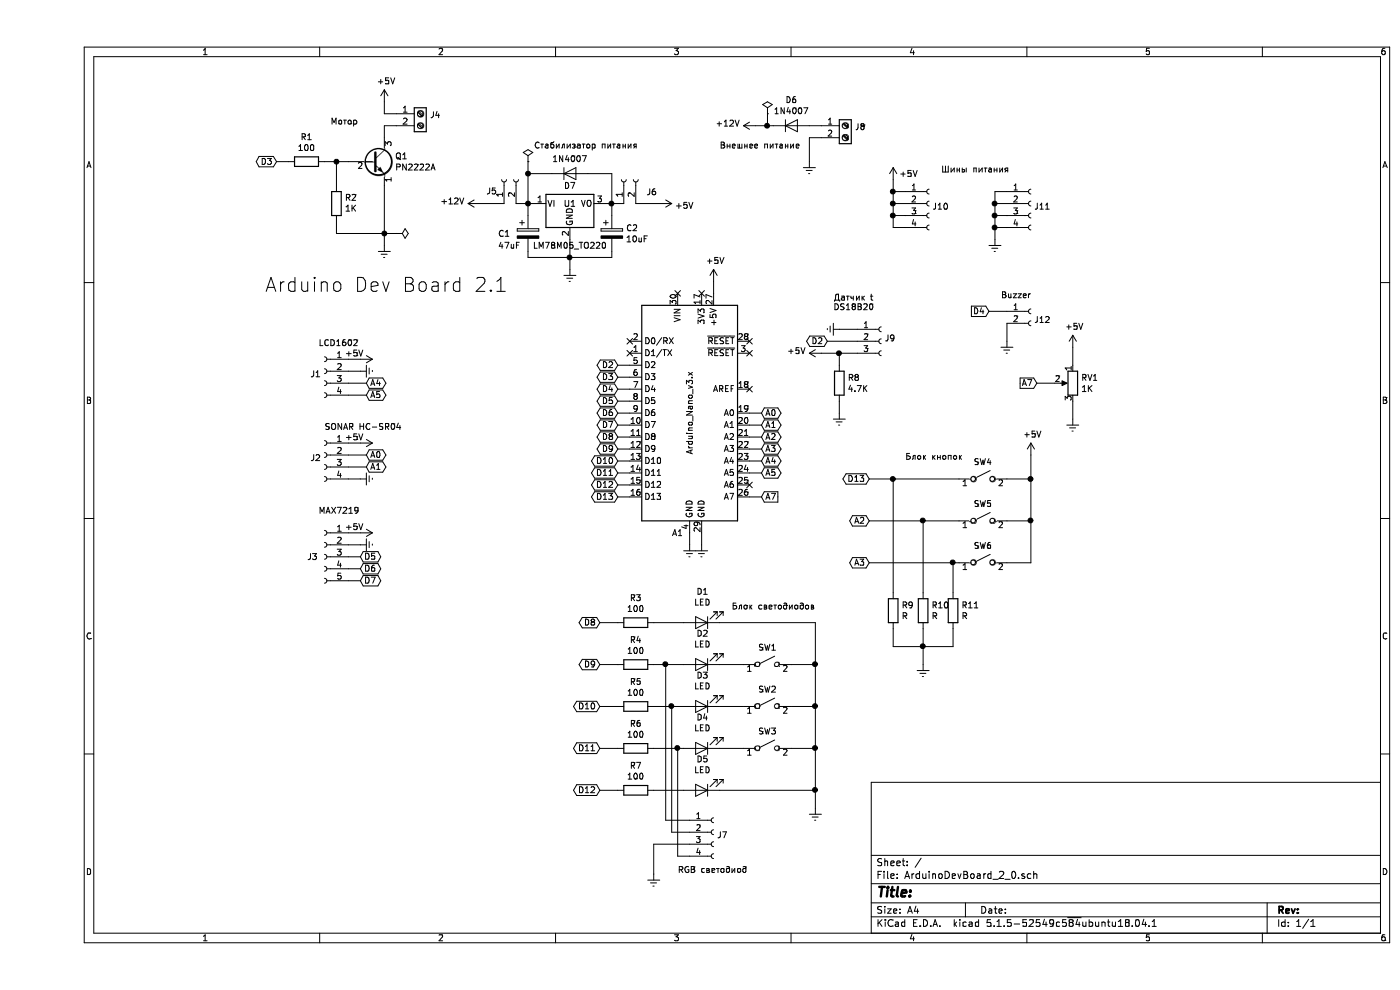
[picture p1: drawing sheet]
EESchema Schematic File Version 4
EELAYER 30 0
EELAYER END
$Descr A4 11693 8268
encoding utf-8
Sheet 1 1
Title ""
Date ""
Rev ""
Comp ""
Comment1 ""
Comment2 ""
Comment3 ""
Comment4 ""
$EndDescr
$Comp
L MCU_Module:Arduino_Nano_v3.x A1
U 1 1
P 5450 3450
F 0 "A1" H 5350 2450 50  0000 C CNN
F 1 "Arduino_Nano_v3.x" V 5450 3450 50  0000 C CNN
F 2 "Module:Arduino_Nano" H 5450 3450 50  0001 C CIN
F 3 "http://www.mouser.com/pdfdocs/Gravitech_Arduino_Nano3_0.pdf" H 5450 3450 50  0001 C CNN
	1    5450 3450
	1    0    0    -1  
$EndComp
$Comp
L Transistor_BJT:PN2222A Q1
U 1 1
P 2800 1350
F 0 "Q1" H 2990 1396 50  0000 L CNN
F 1 "PN2222A" H 2990 1305 50  0000 L CNN
F 2 "Package_TO_SOT_THT:TO-92_Inline" H 3000 1275 50  0001 L CIN
F 3 "http://www.fairchildsemi.com/ds/PN/PN2222A.pdf" H 2800 1350 50  0001 L CNN
	1    2800 1350
	1    0    0    -1  
$EndComp
$Comp
L Device:R R1
U 1 1
P 2250 1350
F 0 "R1" V 2043 1350 50  0000 C CNN
F 1 "100" V 2134 1350 50  0000 C CNN
F 2 "" V 2180 1350 50  0001 C CNN
F 3 "~" H 2250 1350 50  0001 C CNN
	1    2250 1350
	0    1    1    0   
$EndComp
$Comp
L Device:R R2
U 1 1
P 2500 1700
F 0 "R2" H 2430 1654 50  0000 R CNN
F 1 "1K" H 2430 1745 50  0000 R CNN
F 2 "" V 2430 1700 50  0001 C CNN
F 3 "~" H 2500 1700 50  0001 C CNN
	1    2500 1700
	-1   0    0    1   
$EndComp
Wire Wire Line
	2400 1350 2500 1350
Wire Wire Line
	2500 1550 2500 1350
Connection ~ 2500 1350
Wire Wire Line
	2500 1350 2600 1350
Wire Wire Line
	2500 1850 2500 1950
Wire Wire Line
	2500 1950 2900 1950
Wire Wire Line
	2900 1950 2900 1550
$Comp
L power:Earth #PWR08
U 1 1
P 2900 2050
F 0 "#PWR08" H 2900 1800 50  0001 C CNN
F 1 "Earth" H 2900 1900 50  0001 C CNN
F 2 "" H 2900 2050 50  0001 C CNN
F 3 "~" H 2900 2050 50  0001 C CNN
	1    2900 2050
	1    0    0    -1  
$EndComp
Wire Wire Line
	2900 2050 2900 1950
Connection ~ 2900 1950
$Comp
L Connector:Screw_Terminal_01x02 J4
U 1 1
P 3200 950
F 0 "J4" H 3280 942 50  0000 L CNN
F 1 "Screw_Terminal_01x02" H 3280 851 50  0001 L CNN
F 2 "Connector_Phoenix_MC:PhoenixContact_MCV_1,5_2-G-3.5_1x02_P3.50mm_Vertical" H 3200 950 50  0001 C CNN
F 3 "~" H 3200 950 50  0001 C CNN
	1    3200 950 
	1    0    0    -1  
$EndComp
$Comp
L Connector:Conn_01x04_Female J2
U 1 1
P 2400 3800
F 0 "J2" H 2428 3776 50  0000 L CNN
F 1 "Conn_01x04_Female" H 2428 3685 50  0001 L CNN
F 2 "Connector_PinHeader_2.54mm:PinHeader_1x04_P2.54mm_Vertical" H 2400 3800 50  0001 C CNN
F 3 "~" H 2400 3800 50  0001 C CNN
	1    2400 3800
	-1   0    0    -1  
$EndComp
$Comp
L power:+5V #PWR07
U 1 1
P 2900 850
F 0 "#PWR07" H 2900 700 50  0001 C CNN
F 1 "+5V" H 2915 1023 50  0000 C CNN
F 2 "" H 2900 850 50  0001 C CNN
F 3 "" H 2900 850 50  0001 C CNN
	1    2900 850 
	1    0    0    -1  
$EndComp
Wire Wire Line
	2900 850  2900 950 
Wire Wire Line
	2900 1150 2900 1050
Text GLabel 2000 1350 0    50   BiDi ~ 0
D3
Wire Wire Line
	2100 1350 2000 1350
$Comp
L power:Earth #PWR014
U 1 1
P 5550 4550
F 0 "#PWR014" H 5550 4300 50  0001 C CNN
F 1 "Earth" H 5550 4400 50  0001 C CNN
F 2 "" H 5550 4550 50  0001 C CNN
F 3 "~" H 5550 4550 50  0001 C CNN
	1    5550 4550
	1    0    0    -1  
$EndComp
Wire Wire Line
	5550 4550 5550 4450
$Comp
L power:Earth #PWR013
U 1 1
P 5450 4550
F 0 "#PWR013" H 5450 4300 50  0001 C CNN
F 1 "Earth" H 5450 4400 50  0001 C CNN
F 2 "" H 5450 4550 50  0001 C CNN
F 3 "~" H 5450 4550 50  0001 C CNN
	1    5450 4550
	1    0    0    -1  
$EndComp
Wire Wire Line
	5450 4550 5450 4450
$Comp
L power:+5V #PWR015
U 1 1
P 5650 2350
F 0 "#PWR015" H 5650 2200 50  0001 C CNN
F 1 "+5V" H 5665 2523 50  0000 C CNN
F 2 "" H 5650 2350 50  0001 C CNN
F 3 "" H 5650 2350 50  0001 C CNN
	1    5650 2350
	1    0    0    -1  
$EndComp
Wire Wire Line
	5650 2350 5650 2450
Text GLabel 4850 3050 0    50   BiDi ~ 0
D2
Wire Wire Line
	4950 3050 4850 3050
$Comp
L Connector:Conn_01x03_Female J9
U 1 1
P 7050 2850
F 0 "J9" H 7078 2876 50  0000 L CNN
F 1 "Conn_01x03_Female" H 7078 2785 50  0001 L CNN
F 2 "Connector_PinHeader_2.54mm:PinHeader_1x03_P2.54mm_Vertical" H 7050 2850 50  0001 C CNN
F 3 "~" H 7050 2850 50  0001 C CNN
	1    7050 2850
	1    0    0    -1  
$EndComp
$Comp
L Device:R R8
U 1 1
P 6700 3200
F 0 "R8" H 6770 3246 50  0000 L CNN
F 1 "4.7K" H 6770 3155 50  0000 L CNN
F 2 "" V 6630 3200 50  0001 C CNN
F 3 "~" H 6700 3200 50  0001 C CNN
	1    6700 3200
	1    0    0    -1  
$EndComp
Wire Wire Line
	6850 2950 6700 2950
Wire Wire Line
	6700 2950 6700 3050
$Comp
L power:+5V #PWR019
U 1 1
P 6550 2950
F 0 "#PWR019" H 6550 2800 50  0001 C CNN
F 1 "+5V" V 6565 3078 50  0000 L CNN
F 2 "" H 6550 2950 50  0001 C CNN
F 3 "" H 6550 2950 50  0001 C CNN
	1    6550 2950
	0    -1   -1   0   
$EndComp
Wire Wire Line
	6550 2950 6700 2950
Connection ~ 6700 2950
Text GLabel 6600 2850 0    50   BiDi ~ 0
D2
Wire Wire Line
	6850 2850 6600 2850
$Comp
L power:Earth #PWR020
U 1 1
P 6700 2750
F 0 "#PWR020" H 6700 2500 50  0001 C CNN
F 1 "Earth" H 6700 2600 50  0001 C CNN
F 2 "" H 6700 2750 50  0001 C CNN
F 3 "~" H 6700 2750 50  0001 C CNN
	1    6700 2750
	0    1    1    0   
$EndComp
Wire Wire Line
	6850 2750 6700 2750
$Comp
L Regulator_Linear:LM78M05_TO220 U1
U 1 1
P 4450 1700
F 0 "U1" H 4450 1700 50  0000 C CNN
F 1 "LM78M05_TO220" H 4450 1350 50  0000 C CNN
F 2 "Package_TO_SOT_THT:TO-220-3_Vertical" H 4450 1925 50  0001 C CIN
F 3 "http://www.fairchildsemi.com/ds/LM/LM78M05.pdf" H 4450 1650 50  0001 C CNN
	1    4450 1700
	1    0    0    -1  
$EndComp
$Comp
L power:Earth #PWR010
U 1 1
P 4450 2250
F 0 "#PWR010" H 4450 2000 50  0001 C CNN
F 1 "Earth" H 4450 2100 50  0001 C CNN
F 2 "" H 4450 2250 50  0001 C CNN
F 3 "~" H 4450 2250 50  0001 C CNN
	1    4450 2250
	1    0    0    -1  
$EndComp
$Comp
L Connector:Conn_01x02_Female J6
U 1 1
P 4900 1500
F 0 "J6" V 4792 1312 50  0000 R CNN
F 1 "Conn_01x02_Female" V 4747 1312 50  0001 R CNN
F 2 "Connector_PinHeader_2.54mm:PinHeader_1x02_P2.54mm_Vertical" H 4900 1500 50  0001 C CNN
F 3 "~" H 4900 1500 50  0001 C CNN
	1    4900 1500
	0    -1   -1   0   
$EndComp
$Comp
L Connector:Conn_01x02_Female J5
U 1 1
P 3900 1500
F 0 "J5" V 3800 1650 50  0000 R CNN
F 1 "Conn_01x02_Female" V 3747 1312 50  0001 R CNN
F 2 "Connector_PinHeader_2.54mm:PinHeader_1x02_P2.54mm_Vertical" H 3900 1500 50  0001 C CNN
F 3 "~" H 3900 1500 50  0001 C CNN
	1    3900 1500
	0    -1   -1   0   
$EndComp
Wire Wire Line
	4750 1700 4800 1700
$Comp
L power:+5V #PWR012
U 1 1
P 5200 1700
F 0 "#PWR012" H 5200 1550 50  0001 C CNN
F 1 "+5V" V 5215 1828 50  0000 L CNN
F 2 "" H 5200 1700 50  0001 C CNN
F 3 "" H 5200 1700 50  0001 C CNN
	1    5200 1700
	0    1    1    0   
$EndComp
Wire Wire Line
	5200 1700 5000 1700
Wire Wire Line
	3900 1700 3700 1700
Wire Wire Line
	3000 950  2900 950 
Wire Wire Line
	3000 1050 2900 1050
Text GLabel 4850 4150 0    50   BiDi ~ 0
D13
$Comp
L Switch:SW_SPST SW4
U 1 1
P 7900 4000
F 0 "SW4" H 7900 4143 50  0000 C CNN
F 1 "SW_SPST" H 7900 4144 50  0001 C CNN
F 2 "" H 7900 4000 50  0001 C CNN
F 3 "~" H 7900 4000 50  0001 C CNN
	1    7900 4000
	1    0    0    -1  
$EndComp
$Comp
L Switch:SW_SPST SW5
U 1 1
P 7900 4350
F 0 "SW5" H 7900 4493 50  0000 C CNN
F 1 "SW_SPST" H 7900 4494 50  0001 C CNN
F 2 "" H 7900 4350 50  0001 C CNN
F 3 "~" H 7900 4350 50  0001 C CNN
	1    7900 4350
	1    0    0    -1  
$EndComp
$Comp
L Switch:SW_SPST SW6
U 1 1
P 7900 4700
F 0 "SW6" H 7900 4843 50  0000 C CNN
F 1 "SW_SPST" H 7900 4844 50  0001 C CNN
F 2 "" H 7900 4700 50  0001 C CNN
F 3 "~" H 7900 4700 50  0001 C CNN
	1    7900 4700
	1    0    0    -1  
$EndComp
Wire Wire Line
	8100 4000 8300 4000
Wire Wire Line
	8300 4000 8300 4350
Wire Wire Line
	8300 4700 8100 4700
Wire Wire Line
	8100 4350 8300 4350
Connection ~ 8300 4350
Wire Wire Line
	8300 4350 8300 4700
$Comp
L power:+5V #PWR026
U 1 1
P 8300 3800
F 0 "#PWR026" H 8300 3650 50  0001 C CNN
F 1 "+5V" H 8315 3973 50  0000 C CNN
F 2 "" H 8300 3800 50  0001 C CNN
F 3 "" H 8300 3800 50  0001 C CNN
	1    8300 3800
	1    0    0    -1  
$EndComp
Wire Wire Line
	8300 3800 8300 4000
Connection ~ 8300 4000
Text GLabel 6950 4000 0    50   BiDi ~ 0
D13
Text GLabel 6950 4350 0    50   BiDi ~ 0
A2
Text GLabel 6950 4700 0    50   BiDi ~ 0
A3
$Comp
L Device:R R11
U 1 1
P 7650 5100
F 0 "R11" H 7720 5146 50  0000 L CNN
F 1 "R" H 7720 5055 50  0000 L CNN
F 2 "" V 7580 5100 50  0001 C CNN
F 3 "~" H 7650 5100 50  0001 C CNN
	1    7650 5100
	1    0    0    -1  
$EndComp
$Comp
L Device:R R10
U 1 1
P 7400 5100
F 0 "R10" H 7470 5146 50  0000 L CNN
F 1 "R" H 7470 5055 50  0000 L CNN
F 2 "" V 7330 5100 50  0001 C CNN
F 3 "~" H 7400 5100 50  0001 C CNN
	1    7400 5100
	1    0    0    -1  
$EndComp
$Comp
L Device:R R9
U 1 1
P 7150 5100
F 0 "R9" H 7220 5146 50  0000 L CNN
F 1 "R" H 7220 5055 50  0000 L CNN
F 2 "" V 7080 5100 50  0001 C CNN
F 3 "~" H 7150 5100 50  0001 C CNN
	1    7150 5100
	1    0    0    -1  
$EndComp
Wire Wire Line
	6950 4700 7650 4700
Wire Wire Line
	6950 4350 7400 4350
Wire Wire Line
	6950 4000 7150 4000
Wire Wire Line
	7150 4950 7150 4000
Connection ~ 7150 4000
Wire Wire Line
	7150 4000 7700 4000
Wire Wire Line
	7400 4950 7400 4350
Connection ~ 7400 4350
Wire Wire Line
	7400 4350 7700 4350
Wire Wire Line
	7650 4950 7650 4700
Connection ~ 7650 4700
Wire Wire Line
	7650 4700 7700 4700
Wire Wire Line
	7150 5250 7150 5400
Wire Wire Line
	7150 5400 7400 5400
Wire Wire Line
	7650 5400 7650 5250
Wire Wire Line
	7400 5250 7400 5400
Connection ~ 7400 5400
Wire Wire Line
	7400 5400 7650 5400
$Comp
L power:Earth #PWR023
U 1 1
P 7400 5550
F 0 "#PWR023" H 7400 5300 50  0001 C CNN
F 1 "Earth" H 7400 5400 50  0001 C CNN
F 2 "" H 7400 5550 50  0001 C CNN
F 3 "~" H 7400 5550 50  0001 C CNN
	1    7400 5550
	1    0    0    -1  
$EndComp
Wire Wire Line
	7400 5550 7400 5400
Text GLabel 6050 3650 2    50   BiDi ~ 0
A2
Text GLabel 6050 3750 2    50   BiDi ~ 0
A3
Wire Wire Line
	6050 3750 5950 3750
Wire Wire Line
	6050 3650 5950 3650
$Comp
L power:Earth #PWR021
U 1 1
P 6700 3450
F 0 "#PWR021" H 6700 3200 50  0001 C CNN
F 1 "Earth" H 6700 3300 50  0001 C CNN
F 2 "" H 6700 3450 50  0001 C CNN
F 3 "~" H 6700 3450 50  0001 C CNN
	1    6700 3450
	1    0    0    -1  
$EndComp
Wire Wire Line
	6700 3450 6700 3350
$Comp
L Device:LED D1
U 1 1
P 5550 5200
F 0 "D1" H 5543 4945 50  0000 C CNN
F 1 "LED" H 5543 5036 50  0000 C CNN
F 2 "" H 5550 5200 50  0001 C CNN
F 3 "~" H 5550 5200 50  0001 C CNN
	1    5550 5200
	-1   0    0    1   
$EndComp
$Comp
L Device:LED D2
U 1 1
P 5550 5550
F 0 "D2" H 5543 5295 50  0000 C CNN
F 1 "LED" H 5543 5386 50  0000 C CNN
F 2 "" H 5550 5550 50  0001 C CNN
F 3 "~" H 5550 5550 50  0001 C CNN
	1    5550 5550
	-1   0    0    1   
$EndComp
$Comp
L Device:LED D3
U 1 1
P 5550 5900
F 0 "D3" H 5543 5645 50  0000 C CNN
F 1 "LED" H 5543 5736 50  0000 C CNN
F 2 "" H 5550 5900 50  0001 C CNN
F 3 "~" H 5550 5900 50  0001 C CNN
	1    5550 5900
	-1   0    0    1   
$EndComp
$Comp
L Device:LED D4
U 1 1
P 5550 6250
F 0 "D4" H 5543 5995 50  0000 C CNN
F 1 "LED" H 5543 6086 50  0000 C CNN
F 2 "" H 5550 6250 50  0001 C CNN
F 3 "~" H 5550 6250 50  0001 C CNN
	1    5550 6250
	-1   0    0    1   
$EndComp
$Comp
L Device:LED D5
U 1 1
P 5550 6600
F 0 "D5" H 5543 6345 50  0000 C CNN
F 1 "LED" H 5543 6436 50  0000 C CNN
F 2 "" H 5550 6600 50  0001 C CNN
F 3 "~" H 5550 6600 50  0001 C CNN
	1    5550 6600
	-1   0    0    1   
$EndComp
$Comp
L Switch:SW_SPST SW1
U 1 1
P 6100 5550
F 0 "SW1" H 6100 5693 50  0000 C CNN
F 1 "SW_SPST" H 6100 5694 50  0001 C CNN
F 2 "Connector_PinHeader_2.54mm:PinHeader_1x02_P2.54mm_Vertical" H 6100 5550 50  0001 C CNN
F 3 "~" H 6100 5550 50  0001 C CNN
	1    6100 5550
	1    0    0    -1  
$EndComp
$Comp
L Switch:SW_SPST SW2
U 1 1
P 6100 5900
F 0 "SW2" H 6100 6043 50  0000 C CNN
F 1 "SW_SPST" H 6100 6044 50  0001 C CNN
F 2 "Connector_PinHeader_2.54mm:PinHeader_1x02_P2.54mm_Vertical" H 6100 5900 50  0001 C CNN
F 3 "~" H 6100 5900 50  0001 C CNN
	1    6100 5900
	1    0    0    -1  
$EndComp
$Comp
L Switch:SW_SPST SW3
U 1 1
P 6100 6250
F 0 "SW3" H 6100 6393 50  0000 C CNN
F 1 "SW_SPST" H 6100 6394 50  0001 C CNN
F 2 "Connector_PinHeader_2.54mm:PinHeader_1x02_P2.54mm_Vertical" H 6100 6250 50  0001 C CNN
F 3 "~" H 6100 6250 50  0001 C CNN
	1    6100 6250
	1    0    0    -1  
$EndComp
Wire Wire Line
	5700 5200 6500 5200
Wire Wire Line
	6500 5200 6500 5550
Wire Wire Line
	6500 6600 5700 6600
Wire Wire Line
	6300 5550 6500 5550
Connection ~ 6500 5550
Wire Wire Line
	6500 5550 6500 5900
Wire Wire Line
	6300 5900 6500 5900
Connection ~ 6500 5900
Wire Wire Line
	6500 5900 6500 6250
Wire Wire Line
	6300 6250 6500 6250
Connection ~ 6500 6250
Wire Wire Line
	6500 6250 6500 6600
$Comp
L power:Earth #PWR018
U 1 1
P 6500 6750
F 0 "#PWR018" H 6500 6500 50  0001 C CNN
F 1 "Earth" H 6500 6600 50  0001 C CNN
F 2 "" H 6500 6750 50  0001 C CNN
F 3 "~" H 6500 6750 50  0001 C CNN
	1    6500 6750
	1    0    0    -1  
$EndComp
Wire Wire Line
	6500 6750 6500 6600
Connection ~ 6500 6600
Wire Wire Line
	5900 5550 5700 5550
Wire Wire Line
	5900 5900 5700 5900
Wire Wire Line
	5900 6250 5700 6250
$Comp
L Device:R R3
U 1 1
P 5000 5200
F 0 "R3" V 4793 5200 50  0000 C CNN
F 1 "100" V 4884 5200 50  0000 C CNN
F 2 "" V 4930 5200 50  0001 C CNN
F 3 "~" H 5000 5200 50  0001 C CNN
	1    5000 5200
	0    1    1    0   
$EndComp
$Comp
L Device:R R4
U 1 1
P 5000 5550
F 0 "R4" V 4793 5550 50  0000 C CNN
F 1 "100" V 4884 5550 50  0000 C CNN
F 2 "" V 4930 5550 50  0001 C CNN
F 3 "~" H 5000 5550 50  0001 C CNN
	1    5000 5550
	0    1    1    0   
$EndComp
$Comp
L Device:R R5
U 1 1
P 5000 5900
F 0 "R5" V 4793 5900 50  0000 C CNN
F 1 "100" V 4884 5900 50  0000 C CNN
F 2 "" V 4930 5900 50  0001 C CNN
F 3 "~" H 5000 5900 50  0001 C CNN
	1    5000 5900
	0    1    1    0   
$EndComp
$Comp
L Device:R R6
U 1 1
P 5000 6250
F 0 "R6" V 4793 6250 50  0000 C CNN
F 1 "100" V 4884 6250 50  0000 C CNN
F 2 "" V 4930 6250 50  0001 C CNN
F 3 "~" H 5000 6250 50  0001 C CNN
	1    5000 6250
	0    1    1    0   
$EndComp
$Comp
L Device:R R7
U 1 1
P 5000 6600
F 0 "R7" V 4793 6600 50  0000 C CNN
F 1 "100" V 4884 6600 50  0000 C CNN
F 2 "" V 4930 6600 50  0001 C CNN
F 3 "~" H 5000 6600 50  0001 C CNN
	1    5000 6600
	0    1    1    0   
$EndComp
$Comp
L Connector:Conn_01x04_Female J7
U 1 1
P 5650 6950
F 0 "J7" H 5678 6926 50  0000 L CNN
F 1 "Conn_01x04_Female" H 5678 6835 50  0001 L CNN
F 2 "Connector_PinHeader_2.54mm:PinHeader_1x04_P2.54mm_Vertical" H 5650 6950 50  0001 C CNN
F 3 "~" H 5650 6950 50  0001 C CNN
	1    5650 6950
	1    0    0    -1  
$EndComp
$Comp
L power:Earth #PWR011
U 1 1
P 5150 7300
F 0 "#PWR011" H 5150 7050 50  0001 C CNN
F 1 "Earth" H 5150 7150 50  0001 C CNN
F 2 "" H 5150 7300 50  0001 C CNN
F 3 "~" H 5150 7300 50  0001 C CNN
	1    5150 7300
	1    0    0    -1  
$EndComp
Wire Wire Line
	5450 7050 5150 7050
Wire Wire Line
	5150 7050 5150 7300
Wire Wire Line
	5450 7150 5350 7150
Wire Wire Line
	5450 6950 5300 6950
Wire Wire Line
	5450 6850 5250 6850
Wire Wire Line
	5400 5200 5150 5200
Text GLabel 4700 5200 0    50   BiDi ~ 0
D8
Wire Wire Line
	4850 5200 4700 5200
Wire Wire Line
	4950 4150 4850 4150
Text GLabel 4850 3650 0    50   BiDi ~ 0
D8
Wire Wire Line
	4950 3650 4850 3650
Text GLabel 4700 5550 0    50   BiDi ~ 0
D9
Text GLabel 4850 3750 0    50   BiDi ~ 0
D9
Wire Wire Line
	4850 3750 4950 3750
Wire Wire Line
	4850 5550 4700 5550
Text GLabel 4700 5900 0    50   BiDi ~ 0
D10
Wire Wire Line
	4850 5900 4700 5900
Text GLabel 4850 3850 0    50   BiDi ~ 0
D10
Wire Wire Line
	4950 3850 4850 3850
Text GLabel 4700 6250 0    50   BiDi ~ 0
D11
Wire Wire Line
	4850 6250 4700 6250
Text GLabel 4850 3950 0    50   BiDi ~ 0
D11
Wire Wire Line
	4950 3950 4850 3950
Text GLabel 4700 6600 0    50   BiDi ~ 0
D12
Wire Wire Line
	4850 6600 4700 6600
Text GLabel 4850 4050 0    50   BiDi ~ 0
D12
Wire Wire Line
	4950 4050 4850 4050
Text Notes 2450 1050 0    50   ~ 0
Мотор
Text Notes 4150 1250 0    50   ~ 0
Стабилизатор питания
Text Notes 6650 2600 0    50   ~ 0
Датчик t\nDS18B20
$Comp
L Connector:Screw_Terminal_01x02 J8
U 1 1
P 6750 1050
F 0 "J8" H 6830 1042 50  0000 L CNN
F 1 "Screw_Terminal_01x02" H 6830 951 50  0001 L CNN
F 2 "Connector_Phoenix_MC:PhoenixContact_MCV_1,5_2-G-3.5_1x02_P3.50mm_Vertical" H 6750 1050 50  0001 C CNN
F 3 "~" H 6750 1050 50  0001 C CNN
	1    6750 1050
	1    0    0    -1  
$EndComp
$Comp
L Device:D D6
U 1 1
P 6300 1050
F 0 "D6" H 6300 1266 50  0000 C CNN
F 1 "1N4007" H 6300 1175 50  0000 C CNN
F 2 "" H 6300 1050 50  0001 C CNN
F 3 "~" H 6300 1050 50  0001 C CNN
	1    6300 1050
	1    0    0    -1  
$EndComp
Wire Wire Line
	6550 1050 6450 1050
Wire Wire Line
	6550 1150 6450 1150
Wire Wire Line
	6450 1150 6450 1350
$Comp
L power:Earth #PWR017
U 1 1
P 6450 1350
F 0 "#PWR017" H 6450 1100 50  0001 C CNN
F 1 "Earth" H 6450 1200 50  0001 C CNN
F 2 "" H 6450 1350 50  0001 C CNN
F 3 "~" H 6450 1350 50  0001 C CNN
	1    6450 1350
	1    0    0    -1  
$EndComp
Wire Wire Line
	6150 1050 6100 1050
Text Notes 5700 1250 0    50   ~ 0
Внешнее питание
$Comp
L power:+12V #PWR016
U 1 1
P 6000 1050
F 0 "#PWR016" H 6000 900 50  0001 C CNN
F 1 "+12V" V 6015 1178 50  0000 L CNN
F 2 "" H 6000 1050 50  0001 C CNN
F 3 "" H 6000 1050 50  0001 C CNN
	1    6000 1050
	0    -1   -1   0   
$EndComp
Text Notes 7250 3850 0    50   ~ 0
Блок кнопок
Text Notes 5800 5100 0    50   ~ 0
Блок светодиодов
$Comp
L Connector:Conn_01x04_Female J10
U 1 1
P 7450 1700
F 0 "J10" H 7478 1676 50  0000 L CNN
F 1 "Conn_01x04_Female" H 7478 1585 50  0001 L CNN
F 2 "Connector_PinHeader_2.54mm:PinHeader_1x04_P2.54mm_Vertical" H 7450 1700 50  0001 C CNN
F 3 "~" H 7450 1700 50  0001 C CNN
	1    7450 1700
	1    0    0    -1  
$EndComp
$Comp
L Connector:Conn_01x04_Female J11
U 1 1
P 8300 1700
F 0 "J11" H 8328 1676 50  0000 L CNN
F 1 "Conn_01x04_Female" H 8328 1585 50  0001 L CNN
F 2 "Connector_PinHeader_2.54mm:PinHeader_1x04_P2.54mm_Vertical" H 8300 1700 50  0001 C CNN
F 3 "~" H 8300 1700 50  0001 C CNN
	1    8300 1700
	1    0    0    -1  
$EndComp
Wire Wire Line
	7250 1600 7150 1600
Wire Wire Line
	7150 1600 7150 1700
Wire Wire Line
	7150 1900 7250 1900
Wire Wire Line
	7250 1700 7150 1700
Connection ~ 7150 1700
Wire Wire Line
	7150 1700 7150 1800
Wire Wire Line
	7250 1800 7150 1800
Connection ~ 7150 1800
Wire Wire Line
	7150 1800 7150 1900
$Comp
L power:+5V #PWR022
U 1 1
P 7150 1500
F 0 "#PWR022" H 7150 1350 50  0001 C CNN
F 1 "+5V" H 7200 1550 50  0000 L CNN
F 2 "" H 7150 1500 50  0001 C CNN
F 3 "" H 7150 1500 50  0001 C CNN
	1    7150 1500
	1    0    0    -1  
$EndComp
Wire Wire Line
	7150 1500 7150 1600
Connection ~ 7150 1600
Wire Wire Line
	8100 1600 8000 1600
Wire Wire Line
	8000 1600 8000 1700
Wire Wire Line
	8000 1900 8100 1900
$Comp
L power:Earth #PWR024
U 1 1
P 8000 2000
F 0 "#PWR024" H 8000 1750 50  0001 C CNN
F 1 "Earth" H 8000 1850 50  0001 C CNN
F 2 "" H 8000 2000 50  0001 C CNN
F 3 "~" H 8000 2000 50  0001 C CNN
	1    8000 2000
	1    0    0    -1  
$EndComp
Wire Wire Line
	8000 2000 8000 1900
Connection ~ 8000 1900
Wire Wire Line
	8100 1800 8000 1800
Connection ~ 8000 1800
Wire Wire Line
	8000 1800 8000 1900
Wire Wire Line
	8100 1700 8000 1700
Connection ~ 8000 1700
Wire Wire Line
	8000 1700 8000 1800
Text Notes 7550 1450 0    50   ~ 0
Шины питания
Wire Wire Line
	4950 3250 4850 3250
$Comp
L Connector:Conn_01x02_Female J12
U 1 1
P 8300 2600
F 0 "J12" H 8328 2530 50  0000 L CNN
F 1 "Conn_01x02_Female" H 8328 2485 50  0001 L CNN
F 2 "" H 8300 2600 50  0001 C CNN
F 3 "~" H 8300 2600 50  0001 C CNN
	1    8300 2600
	1    0    0    -1  
$EndComp
Text GLabel 7950 2600 0    50   Input ~ 0
D4
Wire Wire Line
	8100 2600 7950 2600
$Comp
L power:Earth #PWR025
U 1 1
P 8100 2850
F 0 "#PWR025" H 8100 2600 50  0001 C CNN
F 1 "Earth" H 8100 2700 50  0001 C CNN
F 2 "" H 8100 2850 50  0001 C CNN
F 3 "~" H 8100 2850 50  0001 C CNN
	1    8100 2850
	1    0    0    -1  
$EndComp
Wire Wire Line
	8100 2850 8100 2700
Text Notes 8050 2500 0    50   ~ 0
Buzzer
Text GLabel 6050 4150 2    50   Input ~ 0
A7
Wire Wire Line
	6050 4150 5950 4150
$Comp
L Device:R_POT RV1
U 1 1
P 8650 3200
F 0 "RV1" H 8580 3246 50  0000 R CNN
F 1 "1K" H 8580 3155 50  0000 R CNN
F 2 "" H 8650 3200 50  0001 C CNN
F 3 "~" H 8650 3200 50  0001 C CNN
	1    8650 3200
	-1   0    0    -1  
$EndComp
Text GLabel 8350 3200 0    50   Input ~ 0
A7
Wire Wire Line
	8500 3200 8350 3200
$Comp
L power:Earth #PWR028
U 1 1
P 8650 3500
F 0 "#PWR028" H 8650 3250 50  0001 C CNN
F 1 "Earth" H 8650 3350 50  0001 C CNN
F 2 "" H 8650 3500 50  0001 C CNN
F 3 "~" H 8650 3500 50  0001 C CNN
	1    8650 3500
	1    0    0    -1  
$EndComp
Wire Wire Line
	8650 3500 8650 3350
$Comp
L power:+5V #PWR027
U 1 1
P 8650 2900
F 0 "#PWR027" H 8650 2750 50  0001 C CNN
F 1 "+5V" H 8665 3073 50  0000 C CNN
F 2 "" H 8650 2900 50  0001 C CNN
F 3 "" H 8650 2900 50  0001 C CNN
	1    8650 2900
	1    0    0    -1  
$EndComp
Wire Wire Line
	8650 2900 8650 3050
Text Notes 2350 4300 0    50   ~ 0
MAX7219
Text Notes 2400 3600 0    50   ~ 0
SONAR HC-SR04
$Comp
L Connector:Conn_01x04_Female J1
U 1 1
P 2400 3100
F 0 "J1" H 2428 3076 50  0000 L CNN
F 1 "Conn_01x04_Female" H 2428 2985 50  0001 L CNN
F 2 "Connector_PinHeader_2.54mm:PinHeader_1x04_P2.54mm_Vertical" H 2400 3100 50  0001 C CNN
F 3 "~" H 2400 3100 50  0001 C CNN
	1    2400 3100
	-1   0    0    -1  
$EndComp
$Comp
L Connector:Conn_01x05_Female J3
U 1 1
P 2400 4650
F 0 "J3" H 2500 4650 50  0000 C CNN
F 1 "Conn_01x05_Female" H 2428 4585 50  0001 L CNN
F 2 "Connector_PinHeader_2.54mm:PinHeader_1x05_P2.54mm_Vertical" H 2400 4650 50  0001 C CNN
F 3 "~" H 2400 4650 50  0001 C CNN
	1    2400 4650
	-1   0    0    -1  
$EndComp
Text Notes 2350 2900 0    50   ~ 0
LCD1602
$Comp
L power:+5V #PWR05
U 1 1
P 2700 4450
F 0 "#PWR05" H 2700 4300 50  0001 C CNN
F 1 "+5V" V 2650 4400 50  0000 C CNN
F 2 "" H 2700 4450 50  0001 C CNN
F 3 "" H 2700 4450 50  0001 C CNN
	1    2700 4450
	0    1    1    0   
$EndComp
$Comp
L power:Earth #PWR06
U 1 1
P 2700 4550
F 0 "#PWR06" H 2700 4300 50  0001 C CNN
F 1 "Earth" H 2700 4400 50  0001 C CNN
F 2 "" H 2700 4550 50  0001 C CNN
F 3 "~" H 2700 4550 50  0001 C CNN
	1    2700 4550
	0    -1   -1   0   
$EndComp
Wire Wire Line
	2700 4450 2600 4450
Wire Wire Line
	2700 4550 2600 4550
$Comp
L power:+5V #PWR03
U 1 1
P 2700 3700
F 0 "#PWR03" H 2700 3550 50  0001 C CNN
F 1 "+5V" V 2650 3650 50  0000 C CNN
F 2 "" H 2700 3700 50  0001 C CNN
F 3 "" H 2700 3700 50  0001 C CNN
	1    2700 3700
	0    1    1    0   
$EndComp
Wire Wire Line
	2700 3700 2600 3700
$Comp
L power:Earth #PWR04
U 1 1
P 2700 4000
F 0 "#PWR04" H 2700 3750 50  0001 C CNN
F 1 "Earth" H 2700 3850 50  0001 C CNN
F 2 "" H 2700 4000 50  0001 C CNN
F 3 "~" H 2700 4000 50  0001 C CNN
	1    2700 4000
	0    -1   -1   0   
$EndComp
Wire Wire Line
	2700 4000 2600 4000
$Comp
L power:+5V #PWR01
U 1 1
P 2700 3000
F 0 "#PWR01" H 2700 2850 50  0001 C CNN
F 1 "+5V" V 2650 2950 50  0000 C CNN
F 2 "" H 2700 3000 50  0001 C CNN
F 3 "" H 2700 3000 50  0001 C CNN
	1    2700 3000
	0    1    1    0   
$EndComp
$Comp
L power:Earth #PWR02
U 1 1
P 2700 3100
F 0 "#PWR02" H 2700 2850 50  0001 C CNN
F 1 "Earth" H 2700 2950 50  0001 C CNN
F 2 "" H 2700 3100 50  0001 C CNN
F 3 "~" H 2700 3100 50  0001 C CNN
	1    2700 3100
	0    -1   -1   0   
$EndComp
Wire Wire Line
	2700 3000 2600 3000
Wire Wire Line
	2700 3100 2600 3100
Text GLabel 6050 3850 2    50   BiDi ~ 0
A4
Wire Wire Line
	6050 3850 5950 3850
Text GLabel 2750 3200 2    50   BiDi ~ 0
A4
Wire Wire Line
	2750 3200 2600 3200
Text GLabel 6050 3950 2    50   BiDi ~ 0
A5
Wire Wire Line
	6050 3950 5950 3950
Text GLabel 2750 3300 2    50   BiDi ~ 0
A5
Wire Wire Line
	2750 3300 2600 3300
Text GLabel 6050 3450 2    50   BiDi ~ 0
A0
Text GLabel 6050 3550 2    50   BiDi ~ 0
A1
Wire Wire Line
	6050 3450 5950 3450
Wire Wire Line
	6050 3550 5950 3550
Text GLabel 2750 3800 2    50   BiDi ~ 0
A0
Text GLabel 2750 3900 2    50   BiDi ~ 0
A1
Wire Wire Line
	2750 3800 2600 3800
Wire Wire Line
	2750 3900 2600 3900
NoConn ~ 5950 4050
Text GLabel 4850 3350 0    50   BiDi ~ 0
D5
Wire Wire Line
	4950 3350 4850 3350
Text GLabel 4850 3450 0    50   BiDi ~ 0
D6
Text GLabel 4850 3550 0    50   BiDi ~ 0
D7
Wire Wire Line
	4950 3450 4850 3450
Wire Wire Line
	4950 3550 4850 3550
Text GLabel 4850 3250 0    50   BiDi ~ 0
D4
Text GLabel 2700 4650 2    50   BiDi ~ 0
D5
Text GLabel 2700 4750 2    50   BiDi ~ 0
D6
Text GLabel 2700 4850 2    50   BiDi ~ 0
D7
Wire Wire Line
	2700 4650 2600 4650
Wire Wire Line
	2700 4750 2600 4750
Wire Wire Line
	2700 4850 2600 4850
Text GLabel 4850 3150 0    50   BiDi ~ 0
D3
Wire Wire Line
	4950 3150 4850 3150
NoConn ~ 4950 2850
NoConn ~ 4950 2950
NoConn ~ 5950 2850
NoConn ~ 5950 2950
NoConn ~ 5950 3250
NoConn ~ 5550 2450
NoConn ~ 5350 2450
$Comp
L power:PWR_FLAG #FLG0101
U 1 1
P 6100 950
F 0 "#FLG0101" H 6100 1025 50  0001 C CNN
F 1 "PWR_FLAG" H 6100 1123 50  0001 C CNN
F 2 "" H 6100 950 50  0001 C CNN
F 3 "~" H 6100 950 50  0001 C CNN
	1    6100 950 
	1    0    0    -1  
$EndComp
Wire Wire Line
	6100 950  6100 1050
Connection ~ 6100 1050
Wire Wire Line
	6100 1050 6000 1050
$Comp
L power:PWR_FLAG #FLG0102
U 1 1
P 4100 1350
F 0 "#FLG0102" H 4100 1425 50  0001 C CNN
F 1 "PWR_FLAG" H 4100 1523 50  0001 C CNN
F 2 "" H 4100 1350 50  0001 C CNN
F 3 "~" H 4100 1350 50  0001 C CNN
	1    4100 1350
	1    0    0    -1  
$EndComp
$Comp
L power:PWR_FLAG #FLG0103
U 1 1
P 3000 1950
F 0 "#FLG0103" H 3000 2025 50  0001 C CNN
F 1 "PWR_FLAG" H 3000 2123 50  0001 C CNN
F 2 "" H 3000 1950 50  0001 C CNN
F 3 "~" H 3000 1950 50  0001 C CNN
	1    3000 1950
	0    1    1    0   
$EndComp
Wire Wire Line
	3000 1950 2900 1950
Text Notes 1900 2450 0    118  ~ 0
Arduino Dev Board 2.1
Wire Wire Line
	5150 5550 5250 5550
Text Notes 5350 7300 0    50   ~ 0
RGB светодиод
Wire Wire Line
	5150 5900 5300 5900
Wire Wire Line
	5150 6250 5350 6250
Wire Wire Line
	5150 6600 5400 6600
Wire Wire Line
	5250 6850 5250 5550
Connection ~ 5250 5550
Wire Wire Line
	5250 5550 5400 5550
Wire Wire Line
	5300 6950 5300 5900
Connection ~ 5300 5900
Wire Wire Line
	5300 5900 5400 5900
Wire Wire Line
	5350 7150 5350 6250
Connection ~ 5350 6250
Wire Wire Line
	5350 6250 5400 6250
Wire Wire Line
	4000 1700 4100 1700
Connection ~ 4100 1700
Wire Wire Line
	4100 1700 4150 1700
$Comp
L Device:CP C1
U 1 1
P 4100 1950
F 0 "C1" H 3850 1950 50  0000 L CNN
F 1 "47uF" H 3850 1850 50  0000 L CNN
F 2 "" H 4138 1800 50  0001 C CNN
F 3 "~" H 4100 1950 50  0001 C CNN
	1    4100 1950
	1    0    0    -1  
$EndComp
$Comp
L Device:CP C2
U 1 1
P 4800 1950
F 0 "C2" H 4918 1996 50  0000 L CNN
F 1 "10uF" H 4918 1905 50  0000 L CNN
F 2 "" H 4838 1800 50  0001 C CNN
F 3 "~" H 4800 1950 50  0001 C CNN
	1    4800 1950
	1    0    0    -1  
$EndComp
Wire Wire Line
	4450 2000 4450 2150
Wire Wire Line
	4800 2100 4800 2150
Wire Wire Line
	4800 2150 4450 2150
Connection ~ 4450 2150
Wire Wire Line
	4450 2150 4450 2250
Wire Wire Line
	4100 2100 4100 2150
Wire Wire Line
	4100 2150 4450 2150
Wire Wire Line
	4800 1800 4800 1700
Connection ~ 4800 1700
Wire Wire Line
	4800 1700 4900 1700
Wire Wire Line
	4100 1800 4100 1700
$Comp
L power:+12V #PWR09
U 1 1
P 3700 1700
F 0 "#PWR09" H 3700 1550 50  0001 C CNN
F 1 "+12V" V 3715 1828 50  0000 L CNN
F 2 "" H 3700 1700 50  0001 C CNN
F 3 "" H 3700 1700 50  0001 C CNN
	1    3700 1700
	0    -1   -1   0   
$EndComp
$Comp
L Device:D D7
U 1 1
P 4450 1450
F 0 "D7" H 4450 1350 50  0000 C CNN
F 1 "1N4007" H 4450 1575 50  0000 C CNN
F 2 "" H 4450 1450 50  0001 C CNN
F 3 "~" H 4450 1450 50  0001 C CNN
	1    4450 1450
	1    0    0    -1  
$EndComp
Wire Wire Line
	4300 1450 4100 1450
Wire Wire Line
	4100 1450 4100 1700
Wire Wire Line
	4600 1450 4800 1450
Wire Wire Line
	4800 1450 4800 1700
Wire Wire Line
	4100 1350 4100 1450
Connection ~ 4100 1450
$EndSCHEMATC
